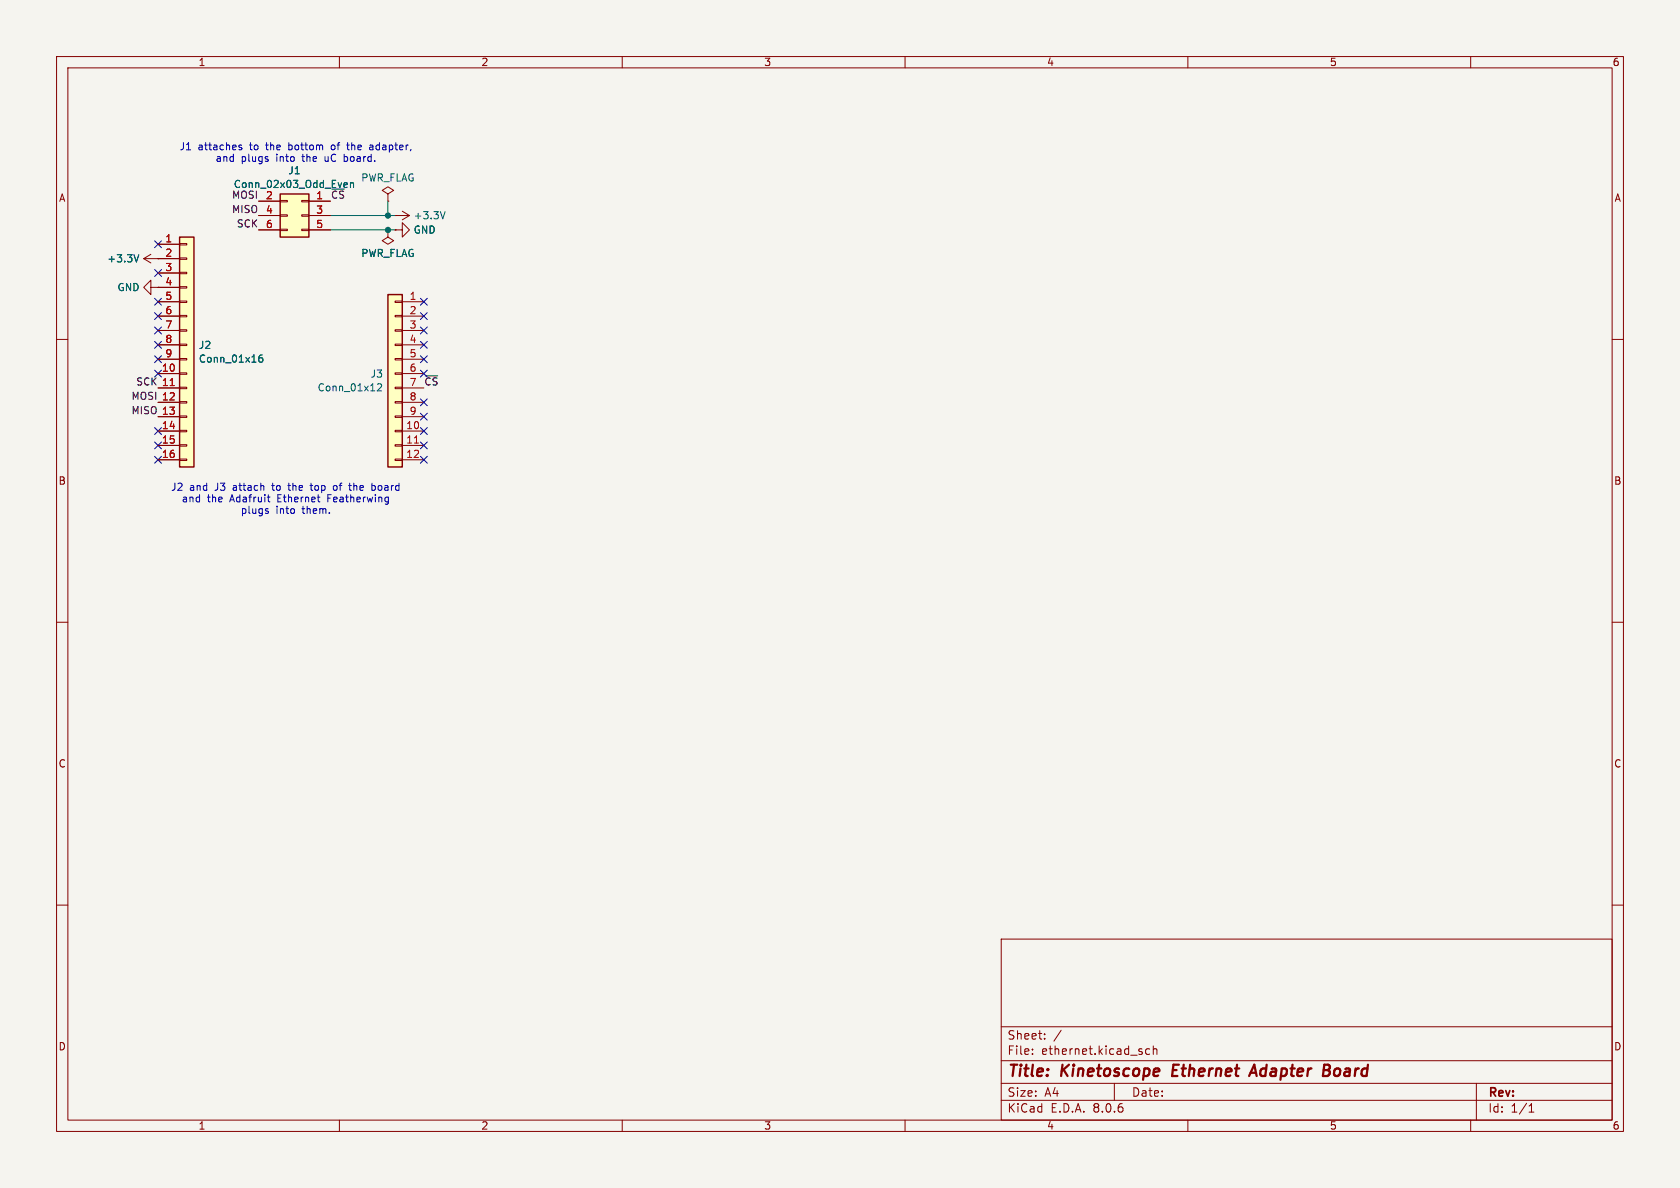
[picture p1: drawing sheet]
<svg xmlns="http://www.w3.org/2000/svg" width="297mm" height="210mm" viewBox="0 0 297 210" stroke-linecap="round" stroke-linejoin="round" font-family="sans-serif">
<path d="M0 0h297v210h-297z" fill="#f5f4ef" stroke="#f5f4ef" stroke-width=".18"/>
<g fill="none" stroke="#840000" stroke-width=".18">
<path d="M10 10h277v190h-277zM12 12h273v186h-273zM60 10v2M110 10v2M160 10v2M210 10v2M260 10v2M10 60h2M285 60h2M10 110h2M285 110h2M10 160h2"/>
<path d="M285 160h2M177 166h108v32h-108zM60 198v2M110 198v2M160 198v2M177 194.5h108M177 191.5h108M177 187.5h108M177 181.5h108M182.5 186.3v.1M182.5 185.5v.1M184.7 183.6v.1"/>
<path d="M184.7 182.8v.1M187.6 182.1l-1.3 2M197 191.5v3M203.2 185.5l-.4-.1-.3 .3v.4l.2 .2h.5M203.9 185.5l.2-.1 .4 .1v.9M203.9 184.9v1.5M210 198v2M260 198v2M261 191.5v6.5M270.3 196.6h.9M270.3 195.5l.4-.4v1.5"/>
</g>
<path d="M207.5 188.2l-.3 2h1M220.8 190.2l.9-2 .5 2M221.1 189.6h.9M234 189.2h.7M234.1 188.2h.7a.49 .49 0 0 1 .3 .5 .49 .49 0 0 1-.4 .5M234.7 189.2l.2 .1a.58 .58 0 0 1-.3 .9h-.7" fill="none" stroke="#840000" stroke-width=".4"/>
<path d="M31.7 41.9h2.6v40.7h-2.6z" fill="#ffffc2"/>
<g fill="none" stroke="#840000" stroke-width=".18">
<path d="M27.9 43.2h3.8M27.9 45.7h3.8M27.9 48.3h3.8M27.9 50.8h3.8M27.9 53.3h3.8M27.9 55.9h3.8M27.9 58.4h3.8M31.7 58.3h1.3v.2h-1.3zM31.7 55.8h1.3v.2h-1.3zM31.7 53.2h1.3v.3h-1.3zM31.7 50.7h1.3v.2h-1.3zM31.7 48.1h1.3v.3h-1.3z"/>
<path d="M31.7 45.6h1.3v.2h-1.3zM31.7 43.1h1.3v.2h-1.3zM27.9 66h3.8M27.9 68.6h3.8M27.9 71.1h3.8M27.9 73.7h3.8M27.9 76.2h3.8M27.9 78.7h3.8M27.9 61h3.8M27.9 63.5h3.8M31.7 78.6h1.3v.3h-1.3zM31.7 76.1h1.3v.2h-1.3z"/>
<path d="M31.7 73.5h1.3v.3h-1.3zM31.7 71h1.3v.2h-1.3zM31.7 68.5h1.3v.2h-1.3zM31.7 65.9h1.3v.3h-1.3zM31.7 63.4h1.3v.2h-1.3zM31.7 60.8h1.3v.3h-1.3zM27.9 81.3h3.8M31.7 81.2h1.3v.2h-1.3z"/>
</g>
<path d="M31.7 41.9h2.6v40.7h-2.6z" fill="none" stroke="#840000" stroke-width=".25"/>
<path d="M30.1 68.2h.7" fill="none" stroke="#a90000" stroke-width=".18"/>
<path d="M46.4 62.8h-.4a.86 .86 0 0 0 0 1.2l.4-.1 .1-.4-.3-.3-.3 .1-.2 .2" fill="none" stroke="#006464" stroke-width=".18"/>
<path d="M68.6 52.1h2.5v30.5h-2.5z" fill="#ffffc2"/>
<g fill="none" stroke="#840000" stroke-width=".18">
<path d="M69.8 38.1h.1M69.8 38.1h2.6M71.1 37.3l1.3 .8M72.4 38.1l-1.3 .8M25.4 45.7l1.3 .8M25.4 45.7h2.5M26.7 50.8v-1.3l-1.3 1.3 1.3 1.3v-1.3h1.2M26.7 45l-1.3 .7M27.9 50.8h.1M27.9 45.7h.1M68.6 40.6v1.3l1 .6-1 .7-1-.7 1-.6M68.6 40.6h.1"/>
<path d="M69.8 58.3h1.3v.2h-1.3zM69.8 55.8h1.3v.2h-1.3zM69.8 53.2h1.3v.3h-1.3zM69.8 40.6h1.3v-1.2l1.3 1.2-1.3 1.3v-1.3M69.8 40.6h.1M71.1 53.3h3.8M71.1 55.9h3.8M71.1 58.4h3.8M69.8 78.6h1.3v.3h-1.3zM69.8 76.1h1.3v.2h-1.3zM69.8 73.5h1.3v.3h-1.3zM69.8 71h1.3v.2h-1.3z"/>
<path d="M69.8 68.5h1.3v.2h-1.3zM69.8 65.9h1.3v.3h-1.3zM69.8 63.4h1.3v.2h-1.3zM69.8 60.8h1.3v.3h-1.3zM71.1 76.2h3.8M71.1 78.7h3.8M71.1 61h3.8M71.1 63.5h3.8M71.1 66h3.8M71.1 68.6h3.8M71.1 71.1h3.8M71.1 73.7h3.8"/>
<path d="M69.8 81.2h1.3v.2h-1.3zM71.1 81.3h3.8"/>
</g>
<path d="M68.6 52.1h2.5v30.5h-2.5z" fill="none" stroke="#840000" stroke-width=".25"/>
<path d="M73.3 78.3h.7" fill="none" stroke="#a90000" stroke-width=".18"/>
<path d="M78.7 37.4l-.4 1.3M24.5 45l-.4 1.3M66.7 68l.5-.2 .3 .4-.8 .9h.8" fill="none" stroke="#006464" stroke-width=".18"/>
<path d="M49.5 34.3h5.1v7.6h-5.1z" fill="#ffffc2"/>
<g fill="none" stroke="#840000" stroke-width=".18">
<path d="M45.7 35.6h3.8M45.7 38.1h3.8M49.5 38h1.3v.2h-1.3zM49.5 35.4h1.3v.3h-1.3zM53.3 38h1.3v.2h-1.3zM53.3 35.4h1.3v.3h-1.3zM54.6 35.6h3.8M54.6 38.1h3.8M68.6 34.3l1-.6-1-.7-1 .7 1 .6v1.3M68.6 35.6h.1M27.9 45.7h.1M27.9 50.8h.1"/>
<path d="M27.9 43.2h3.8M27.9 45.7h3.8M27.9 48.3h3.8M27.9 50.8h3.8M27.9 53.3h3.8M27.9 55.9h3.8M27.9 58.4h3.8M45.7 40.6h3.8M49.5 40.5h1.3v.3h-1.3zM53.3 40.5h1.3v.3h-1.3zM54.6 40.6h3.8M68.6 40.6h.1"/>
<path d="M69.8 40.6h.1M27.9 66h3.8M27.9 68.6h3.8M27.9 71.1h3.8M27.9 73.7h3.8M27.9 76.2h3.8M27.9 78.7h3.8M27.9 61h3.8M27.9 63.5h3.8M27.9 81.3h3.8"/>
</g>
<path d="M49.5 34.3h5.1v7.6h-5.1z" fill="none" stroke="#840000" stroke-width=".25"/>
<path d="M61 32.3l.4 .1v.2l-.6 .1M61.4 33.1h-.4M62 32.4l.1-.1 .3 .1 .1 .7M62 32.3v.8M24.5 45l-.4 1.3M46.4 62.8h-.4a.86 .86 0 0 0 0 1.2l.4-.1 .1-.4-.3-.3-.3 .1-.2 .2" fill="none" stroke="#006464" stroke-width=".18"/>
<g fill="none" stroke="#0000c2" stroke-width=".18">
<path d="M42.2 25.9l.6 .3-.2 .3-.4-.1M42.7 25.7l-.3-.1-.2 .2M47.4 28.2v.3M58.7 25.7l-.1 .2 .1 .5M60.9 27.3v1.2M60.9 28.5h.1M61 27.7h-.1M61.3 25.6h.5M61.5 25.2v1.1l.3 .2M65.4 25.7h.5M65.9 25.9l-.4 .1-.2 .2 .2 .3 .4-.1M47.1 90.3l.3 .1 .1 .2-.2 .2h-.3"/>
<path d="M47.1 89.9l.3 .1M47.3 87.9h.4M47.4 88.5l.3 .2M50.9 85.8h.5M51.1 85.4v1.2M54.8 85.8h.5M55 85.4v1.1l.3 .2M59.5 85.9l-.3-.1-.3 .3 .1 .5 .2 .1 .3-.1M61.6 85.8h.5M62 86.7h.1M65.9 85.8l.3 .1 .2 .2-.1 .5-.4 .1M68.5 87.9h.2"/>
<path d="M68.7 87.9l-.1 1.1M68.7 88.7h-.2"/>
</g>
<path d="M58.4 38.1h11.4M68.6 35.6v2.5M58.4 40.6h11.4" fill="none" stroke="#009600" stroke-width=".18"/>
<g fill="none" stroke="#000084" stroke-width=".18">
<path d="M27.3 55.3l1.2 1.2M27.3 57.8l1.2 1.2M27.3 42.6l1.2 1.2M27.3 47.7l1.2 1.2M27.3 52.7l1.2 1.2M28.5 55.3l-1.2 1.2M28.5 57.8l-1.2 1.2M28.5 42.6l-1.2 1.2M28.5 47.7l-1.2 1.2M28.5 52.7l-1.2 1.2M74.3 55.3l1.2 1.2M74.3 57.8l1.2 1.2"/>
<path d="M74.3 52.7l1.2 1.2M75.5 55.3l-1.2 1.2M75.5 57.8l-1.2 1.2M75.5 52.7l-1.2 1.2M27.3 60.4l1.2 1.2M27.3 75.6l1.2 1.2M27.3 78.1l1.2 1.2M27.3 62.9l1.2 1.2M27.3 65.4l1.2 1.2M28.5 60.4l-1.2 1.2M28.5 75.6l-1.2 1.2M28.5 78.1l-1.2 1.2"/>
<path d="M28.5 62.9l-1.2 1.2M28.5 65.4l-1.2 1.2M74.3 60.4l1.2 1.2M74.3 65.4l1.2 1.2M74.3 62.9l1.2 1.2M74.3 78.1l1.2 1.2M74.3 73.1l1.2 1.2M74.3 75.6l1.2 1.2M74.3 70.5l1.2 1.2M75.5 60.4l-1.2 1.2M75.5 65.4l-1.2 1.2M75.5 62.9l-1.2 1.2"/>
<path d="M75.5 78.1l-1.2 1.2M75.5 73.1l-1.2 1.2M75.5 75.6l-1.2 1.2M75.5 70.5l-1.2 1.2M27.3 80.7l1.2 1.2M28.5 80.7l-1.2 1.2M74.3 80.7l1.2 1.2M75.5 80.7l-1.2 1.2"/>
</g>
<path d="M30.1 68.2h.7" fill="none" stroke="#a90000" stroke-width=".18"/>
<g fill="#009600" stroke="#009600" stroke-width=".18">
<circle cx="68.6" cy="40.6" r=".46"/>
<circle cx="68.6" cy="38.1" r=".46"/>
</g>
<g font-size="2.8" fill="#840000">
<text x="178" y="190.9">Title:</text>
<text x="187.7" y="190.9">Kinetoscope</text>
<text x="208.1" y="190.9">Ethernet</text>
<text x="222.8" y="190.9">Adapter</text>
<text x="236.3" y="190.9">Board</text>
</g>
<g font-size="2.1" fill="#840000">
<text x="178" y="184">Sheet:</text>
<text x="178" y="186.7">File:</text>
<text x="184.1" y="186.7">ethernet.kicad_sch</text>
<text x="178" y="196.9">KiCad</text>
<text x="178" y="194.1">Size:</text>
<text x="184.7" y="194.1">A4</text>
<text x="185.7" y="196.9">E.D.A.</text>
<text x="193.3" y="196.9">8.0.6</text>
<text x="200" y="194.1">Date:</text>
<text x="263" y="194.3">Rev:</text>
<text x="263" y="196.9">Id:</text>
<text x="267.1" y="196.9">1/1</text>
</g>
<g font-size="1.8" fill="#840000">
<text x="35" y="11.9">1</text>
<text x="85" y="11.9">2</text>
<text x="135" y="11.9">3</text>
<text x="185" y="11.9">4</text>
<text x="235" y="11.9">5</text>
<text x="285" y="11.9">6</text>
<text x="10.3" y="35.9">A</text>
<text x="285.3" y="35.9">A</text>
<text x="10.3" y="85.9">B</text>
<text x="285.3" y="85.9">B</text>
<text x="10.3" y="135.9">C</text>
<text x="285.3" y="135.9">C</text>
<text x="10.3" y="185.9">D</text>
<text x="285.3" y="185.9">D</text>
<text x="35" y="199.9">1</text>
<text x="85" y="199.9">2</text>
<text x="135" y="199.9">3</text>
<text x="185" y="199.9">4</text>
<text x="235" y="199.9">5</text>
<text x="285" y="199.9">6</text>
</g>
<g font-size="1.8" fill="#0000c2">
<text x="31.7" y="26.8">J1</text>
<text x="35" y="26.8">attaches</text>
<text x="38" y="28.8">and</text>
<text x="42.6" y="28.8">plugs</text>
<text x="44.3" y="26.8">to</text>
<text x="47.3" y="26.8">the</text>
<text x="48.9" y="28.8">into</text>
<text x="51.5" y="26.8">bottom</text>
<text x="53.7" y="28.8">the</text>
<text x="57.9" y="28.8">uC</text>
<text x="59.2" y="26.8">of</text>
<text x="61.5" y="28.8">board.</text>
<text x="62.3" y="26.8">the</text>
<text x="66.4" y="26.8">adapter,</text>
<text x="30.2" y="87">J2</text>
<text x="32" y="89">and</text>
<text x="33.5" y="87">and</text>
<text x="36.6" y="89">the</text>
<text x="38.1" y="87">J3</text>
<text x="40.8" y="89">Adafruit</text>
<text x="41.5" y="87">attach</text>
<text x="48.6" y="87">to</text>
<text x="49.3" y="89">Ethernet</text>
<text x="51.7" y="87">the</text>
<text x="55.8" y="87">top</text>
<text x="58.4" y="89">Featherwing</text>
<text x="60" y="87">of</text>
<text x="63" y="87">the</text>
<text x="67.2" y="87">board</text>
<text x="42.5" y="91.1">plugs</text>
<text x="48.8" y="91.1">into</text>
<text x="53.6" y="91.1">them.</text>
</g>
<g font-size="1.8" fill="#0f0f0f">
<text x="40.9" y="35.2">MOSI</text>
<text x="58.4" y="35.2">~{CS}</text>
<text x="40.9" y="37.8">MISO</text>
<text x="41.8" y="40.3">SCK</text>
<text x="23.1" y="70.8">MOSI 12</text>
<text x="24" y="68.2">SCK 11</text>
<text x="74.9" y="68.2">~{CS}</text>
<text x="23.1" y="73.3">MISO 13</text>
</g>
<g font-size="1.8" fill="#006464">
<text x="41.2" y="33.4">Conn_02x03_Odd_Even</text>
<text x="50.9" y="31">J1</text>
<text x="63.8" y="32.3">PWR_FLAG</text>
<text x="73" y="41.5">GND</text>
<text x="73" y="39">+3.3V</text>
<text x="18.9" y="46.6">+3.3V</text>
<text x="63.8" y="45.6">PWR_FLAG</text>
<text x="20.7" y="51.7">GND</text>
<text x="35.1" y="61.9">J2</text>
<text x="35.1" y="64.3">Conn_01x16</text>
<text x="56.1" y="69.4">Conn_01x12</text>
<text x="65.4" y="67">J3</text>
</g>
<g font-size="1.8" fill="#a90000">
<text x="46.9" y="35.3">2</text>
<text x="55.8" y="35.3">1</text>
<text x="46.9" y="37.8">4</text>
<text x="46.9" y="40.4">6</text>
<text x="55.8" y="37.8">3</text>
<text x="55.8" y="40.4">5</text>
<text x="29.1" y="42.9">1</text>
<text x="29.1" y="45.5">2</text>
<text x="29.1" y="48">3</text>
<text x="29.1" y="50.5">4</text>
<text x="29.1" y="53.1">5</text>
<text x="72.3" y="53.1">1</text>
<text x="29.1" y="55.6">6</text>
<text x="29.1" y="58.2">7</text>
<text x="72.3" y="55.6">2</text>
<text x="72.3" y="58.2">3</text>
<text x="28.5" y="65.8">10</text>
<text x="29.1" y="60.7">8</text>
<text x="29.1" y="63.2">9</text>
<text x="72.3" y="60.7">4</text>
<text x="72.3" y="63.2">5</text>
<text x="72.3" y="65.8">6</text>
<text x="28.5" y="68.3">11</text>
<text x="28.5" y="70.9">12</text>
<text x="72.3" y="68.3">7</text>
<text x="72.3" y="70.9">8</text>
<text x="28.5" y="75.9">14</text>
<text x="28.5" y="73.4">13</text>
<text x="71.7" y="75.9">10</text>
<text x="72.3" y="73.4">9</text>
<text x="28.5" y="78.5">15</text>
<text x="28.5" y="81">16</text>
<text x="71.7" y="78.5">11</text>
<text x="71.7" y="81">12</text>
</g>
</svg>
